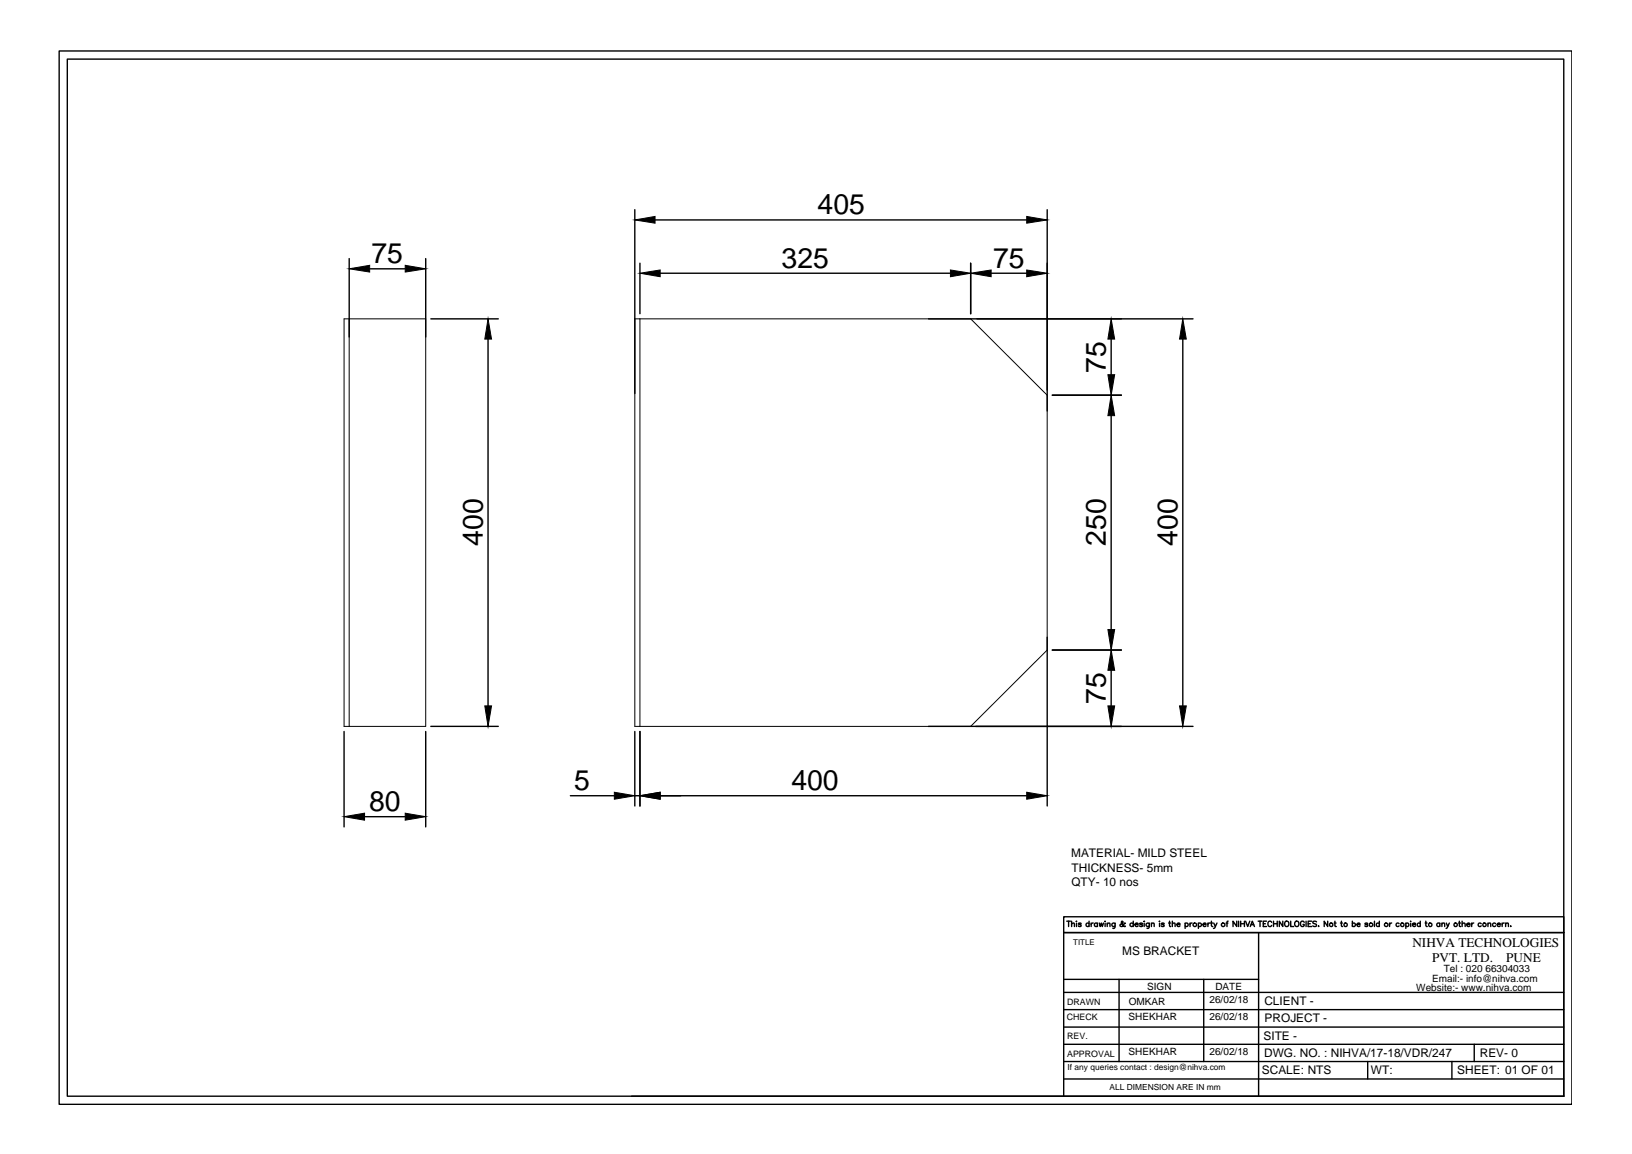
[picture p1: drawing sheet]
<svg xmlns="http://www.w3.org/2000/svg" width="297mm" height="210mm" viewBox="0 0 297 210" stroke-linecap="round" stroke-linejoin="round" font-family="sans-serif">
<!-- layer: 0 -->
<path d="M62.6 58h14.9v74.1h-14.9zM63.6 58v74.1M115.5 58h61.2l13.9 13.9v46.3l-13.9 13.9h-61.2zM116.5 58v74.1" fill="none" stroke="#000" stroke-width=".18"/>
<g fill="none" stroke="#000" stroke-width=".25">
<path d="M10.8 9.3h275.3v191.6h-275.3zM12.2 10.8h272.4v188.6h-272.4zM115.5 38.1v33.5M190.6 38.1v36.7M63.6 47v14.3M67.3 48.9h6.5M77.5 47v14.3M78.4 58h12.3M116.5 47.9v9.2M119.2 40h67.7M120.2 49.7h52.8M169 58h48.1"/>
<path d="M176.7 47.9v9.2M180.4 49.7h6.5M88.8 61.7v66.7M191.5 71.9h12.6M202.2 61.7v6.5M202.2 75.6v38.9M215.3 61.7v66.7M190.6 115.9v30.7M191.5 118.2h12.6M62.6 133.1v17.3M77.5 133.1v17.3M78.4 132.1h12.3"/>
<path d="M115.5 133.1v13.5M116.5 133.1v13.5M169 132.1h48.1M202.2 121.9v6.5M66.4 148.5h7.4M103.8 144.7h8M115.5 144.7h1M120.2 144.7h66.7M193.6 178.1h35.5M194.2 167.6h.6M194.5 167.6v.9M195 168.1l.3-.2h.2l.1 .6"/>
<path d="M195 167.6v.9M195.9 167.6h.1M195.9 167.9v.6M196.8 168l-.2-.1h-.3v.2l.4 .1 .1 .2-.2 .1-.3-.1M198.2 168a.31 .31 0 0 0-.4 0 .31 .31 0 0 0 0 .4 .31 .31 0 0 0 .4 0M198.2 167.6v.9M198.6 167.9v.6M199 167.9l-.4 .2M199.7 168a.31 .31 0 0 0-.4 0 .31 .31 0 0 0 0 .4 .31 .31 0 0 0 .4 0M199.7 167.9v.6M200.1 167.9l.2 .6 .2-.6 .1 .6 .2-.6M201.1 167.6h.1"/>
<path d="M201.1 167.9v.6M201.5 168.1l.3-.2h.2v.6M201.5 167.9v.6M203 167.9v.7l-.2 .2h-.3M203 168a.33 .33 0 0 0-.5 0 .33 .33 0 0 0 0 .5 .33 .33 0 0 0 .5-.1M203.7 178.1v15M204.8 168l-.1-.1a.57 .57 0 0 1-.8 .5v-.3l.5-.2v-.2l-.2-.1-.1 .1 .1 .4 .4 .4 .2-.1M206.3 168a.33 .33 0 0 0-.5 0 .33 .33 0 0 0 0 .5 .33 .33 0 0 0 .5-.1M206.3 167.6v.9M206.6 168.1h.6a.33 .33 0 0 0-.6-.1 .33 .33 0 0 0 0 .5 .33 .33 0 0 0 .6-.1M208 168l-.3-.1-.3 .1 .5 .3v.2l-.5-.1M208.2 167.6h.1"/>
<path d="M208.3 167.9v.6M209.2 167.9v.7l-.1 .2h-.3M209.2 168a.33 .33 0 0 0-.5 0 .33 .33 0 0 0 0 .5 .33 .33 0 0 0 .5-.1M209.6 168.1l.2-.2h.2l.1 .6M209.6 167.9v.6M211 167.6h.1M211 167.9v.6M211.9 168l-.2-.1-.4 .1 .6 .3v.2l-.6-.1M212.7 167.9h.3M212.9 167.6v.8l.2 .1M213.4 168.1l.2-.2h.2l.1 .6M213.4 167.6v.9"/>
<path d="M214.2 168.1h.6a.31 .31 0 0 0-.5-.1 .31 .31 0 0 0 0 .5 .31 .31 0 0 0 .5-.1M215.7 168a.31 .31 0 0 1 .5 0 .31 .31 0 0 1 0 .4 .31 .31 0 0 1-.5 0M215.7 167.9v1M216.6 167.9v.6M217 167.9h-.3l-.1 .2M218.1 168a.31 .31 0 0 1 .5 0 .31 .31 0 0 1 0 .4 .31 .31 0 0 1-.5 0M218.1 167.9v1M219 168.1h.5a.31 .31 0 0 0-.4-.1 .31 .31 0 0 0 0 .5 .31 .31 0 0 0 .4-.1M219.1 178.1v15M219.9 167.9v.6M220.2 167.9h-.2l-.1 .2M220.4 167.9h.3"/>
<path d="M220.5 167.6v.8l.2 .1M220.9 167.9l.3 .6 .3-.6M221.2 168.5l-.3 .4M223.2 167.9h.3M223.5 167.6l-.2 .1v.8M225.1 167.6v.9l-.7-.9v.9M225.4 167.6v.9M225.8 167.6v.9M225.8 168h.7M226.5 167.6v.9M226.7 167.6l.4 .9 .4-.9M227.6 168.5l.3-.9 .4 .9"/>
<path d="M227.7 168.2h.5M229 167.6h.7M229.1 169.6v29.8M229.3 167.6v.9M229.9 168h.4M230.5 167.6h-.6v.9h.6M231.5 167.8l-.1-.1a.42 .42 0 0 0-.6 .3 .42 .42 0 0 0 .6 .4l.1-.1M231.8 168h.7M231.8 167.6v.9M232.5 167.6v.9M233.5 167.6v.9l-.7-.9v.9M234.9 167.6v.9h.6"/>
<path d="M237.4 167.8l-.1-.1a.46 .46 0 0 0-.7 .3 .46 .46 0 0 0 .6 .5l.2-.2v-.2h-.2M237.7 167.6v.9M238.1 168h.4M238.7 167.6h-.6v.9h.6M239.6 167.7l-.2-.1-.5 .1 .1 .2 .5 .2 .1 .2-.2 .2-.5-.1M240 168.4h.1M241.7 167.6v.9l-.7-.9v.9M242.8 167.9h.4M243 167.6v.8l.2 .1M244 167.9h.3M244.2 167.6v.8l.2 .1M246.1 168a.31 .31 0 0 1 .5 0 .31 .31 0 0 1 0 .4 .31 .31 0 0 1-.5 0"/>
<path d="M246.1 167.6v.9M247 168.1h.5a.33 .33 0 0 0-.5-.1 .33 .33 0 0 0 0 .5 .33 .33 0 0 0 .5-.1M248.9 168l-.1-.1h-.3v.2l.3 .1 .1 .2-.1 .1-.4-.1M250.2 167.6v.9M251.1 168a.31 .31 0 0 0-.5 0 .31 .31 0 0 0 0 .4 .31 .31 0 0 0 .5 0M251.1 167.6v.9M252.9 167.9v.6M253.3 167.9l-.4 .2M254.6 168a.31 .31 0 0 0-.4 0 .31 .31 0 0 0 0 .4 .31 .31 0 0 0 .4 0M255.9 168a.31 .31 0 0 1 .4 0 .31 .31 0 0 1 0 .4 .31 .31 0 0 1-.4 0M255.9 167.9v1M256.7 167.6h.1"/>
<path d="M256.8 167.9v.6M257.1 168.1h.6a.33 .33 0 0 0-.5-.1 .33 .33 0 0 0 0 .5 .33 .33 0 0 0 .5-.1M258.5 168a.31 .31 0 0 0-.5 0 .31 .31 0 0 0 0 .4 .31 .31 0 0 0 .5 0M258.5 167.6v.9M259.4 167.9h.3M259.5 167.6v.8l.3 .1M262.1 168a.31 .31 0 0 0-.5 0 .31 .31 0 0 0 0 .4 .31 .31 0 0 0 .5 0M262.1 167.9v.6M262.4 168.1l.3-.2h.2v.6M262.4 167.9v.6M263.2 167.9l.3 .6 .3-.6M263.5 168.5l-.3 .4"/>
<path d="M265.5 167.9h.3M265.6 167.6v.8l.3 .1M266.1 168.1l.3-.2h.2l.1 .6M266.1 167.6v.9M267 168.1h.6a.32 .32 0 0 0-.5-.2 .32 .32 0 0 0-.1 .5 .32 .32 0 0 0 .4 .1l.2-.1M267.9 167.9v.6M268.2 167.9l-.3 .2M269.6 168a.31 .31 0 0 0-.5 0 .31 .31 0 0 0 0 .4 .31 .31 0 0 0 .5 0M270.8 168.1l.3-.2h.2v.6M270.8 167.9v.6M272.2 168a.31 .31 0 0 0-.4 0 .31 .31 0 0 0 0 .4 .31 .31 0 0 0 .4 0M272.5 168.1h.6a.33 .33 0 0 0-.5-.1 .33 .33 0 0 0 0 .5 .33 .33 0 0 0 .5-.1"/>
<path d="M273.4 167.9v.6M273.8 167.9l-.4 .2M274 168.1l.2-.2h.3v.6M274 167.9v.6M275 168.4h.1M114.9 199.4h169.7M193.6 199.4v-29.8h91h-91v-2.8h91v32.6M193.6 189.9h91M193.6 186.8h91M193.6 183.6h91M193.6 180.5h91M193.6 193.1h91"/>
<path d="M193.6 196.3h91M248.9 193.1v3.2M264.3 193.1v3.2M268.3 189.9v3.2"/>
<circle cx="217.5" cy="168.2" r=".32"/>
<circle cx="222.6" cy="168.2" r=".33"/>
<circle cx="234.2" cy="168" r=".46"/>
<circle cx="236" cy="168" r=".46"/>
<circle cx="242.3" cy="168.2" r=".32"/>
<circle cx="244.9" cy="168.2" r=".32"/>
<circle cx="249.5" cy="168.2" r=".32"/>
<circle cx="252.3" cy="168.2" r=".33"/>
<circle cx="255.2" cy="168.2" r=".32"/>
<circle cx="260.3" cy="168.2" r=".32"/>
<circle cx="264.9" cy="168.2" r=".32"/>
<circle cx="270.2" cy="168.2" r=".32"/>
</g>
<g fill="#000" stroke="#000" stroke-width=".18">
<path d="M115.5 40l3.7-.6v1.2zM186.9 39.4l3.7 .6-3.7 .6zM63.6 48.9l3.7-.6v1.2zM73.8 48.3l3.7 .6-3.7 .6zM116.5 49.7l3.7-.6v1.2zM173 49.1l3.7 .6-3.7 .6zM176.7 49.7l3.7-.6v1.2zM186.9 49.1l3.7 .6-3.7 .6zM88.8 58l.7 3.7h-1.3zM202.2 58l.7 3.7h-1.3zM201.6 68.2h1.3l-.7 3.7zM202.2 71.9l.7 3.7h-1.3z"/>
<path d="M215.3 58l.6 3.7h-1.2zM201.6 114.5h1.3l-.7 3.7zM88.2 128.4h1.3l-.7 3.7zM202.2 118.2l.7 3.7h-1.3zM201.6 128.4h1.3l-.7 3.7zM214.7 128.4h1.2l-.6 3.7zM62.6 148.5l3.8-.6v1.3zM73.8 147.9l3.7 .6-3.7 .7zM111.8 144.1l3.7 .6-3.7 .7zM116.5 144.7l3.7-.6v1.3zM186.9 144.1l3.7 .6-3.7 .7z"/>
</g>
<g font-size="5.2">
<text x="148.8" y="39">405</text>
<text x="67.6" y="47.9">75</text>
<text x="142.3" y="48.7">325</text>
<text x="180.7" y="48.7">75</text>
<text x="201.3" y="67.8" transform="rotate(-90 201.3 67.8)">75</text>
<text x="87.9" y="99.3" transform="rotate(-90 87.9 99.3)">400</text>
<text x="201.3" y="99.3" transform="rotate(-90 201.3 99.3)">250</text>
<text x="214.3" y="99.3" transform="rotate(-90 214.3 99.3)">400</text>
<text x="201.3" y="128.1" transform="rotate(-90 201.3 128.1)">75</text>
<text x="104.5" y="143.8">5</text>
<text x="144" y="143.8">400</text>
<text x="67.2" y="147.6">80</text>
</g>
<g font-size="2.4">
<text x="257.1" y="172.2">NIHVA TECHNOLOGIES</text>
<text x="260.7" y="174.9">PVT. LTD.</text>
<text x="274.2" y="174.9">PUNE</text>
</g>
<g font-size="2.2">
<text x="195" y="155.9">MATERIAL- MILD STEEL</text>
<text x="195" y="161.2">QTY- 10 nos</text>
<text x="195" y="158.6">THICKNESS- 5mm</text>
<text x="204.3" y="173.8">MS BRACKET</text>
<text x="230.1" y="182.9">CLIENT -</text>
<text x="230.2" y="186">PROJECT -</text>
<text x="230" y="189.1">SITE -</text>
<text x="229.7" y="195.4">SCALE: NTS</text>
<text x="230.1" y="192.3">DWG. NO. : NIHVA/17-18/VDR/247</text>
<text x="249.5" y="195.4">WT:</text>
<text x="265.2" y="195.4">SHEET: 01 OF 01</text>
<text x="269.3" y="192.3">REV- 0</text>
</g>
<g font-size="1.8">
<text x="260.7" y="178.6">Email:- info@nihva.com</text>
<text x="262.8" y="176.8">Tel : 020 66304033</text>
<text x="205.4" y="185.5">SHEKHAR</text>
<text x="205.5" y="182.8">OMKAR</text>
<text x="208.8" y="180">SIGN</text>
<text x="220.1" y="182.4">26/02/18</text>
<text x="220.1" y="185.5">26/02/18</text>
<text x="221.2" y="180">DATE</text>
<text x="257.8" y="180.3">Website:- www.nihva.com</text>
<text x="205.4" y="191.8">SHEKHAR</text>
<text x="220.1" y="191.9">26/02/18</text>
</g>
<g font-size="1.6">
<text x="194.2" y="185.5">CHECK</text>
<text x="194.2" y="182.8">DRAWN</text>
<text x="194.2" y="189.1">REV.</text>
<text x="194.2" y="192.2">APPROVAL</text>
</g>
<g font-size="1.5">
<text x="194.3" y="194.7">If any queries contact : design@nihva.com</text>
<text x="201.9" y="198.3">ALL DIMENSION ARE IN mm</text>
</g>
<text font-size="1.4" x="195.3" y="171.8">TITLE</text>
</svg>
